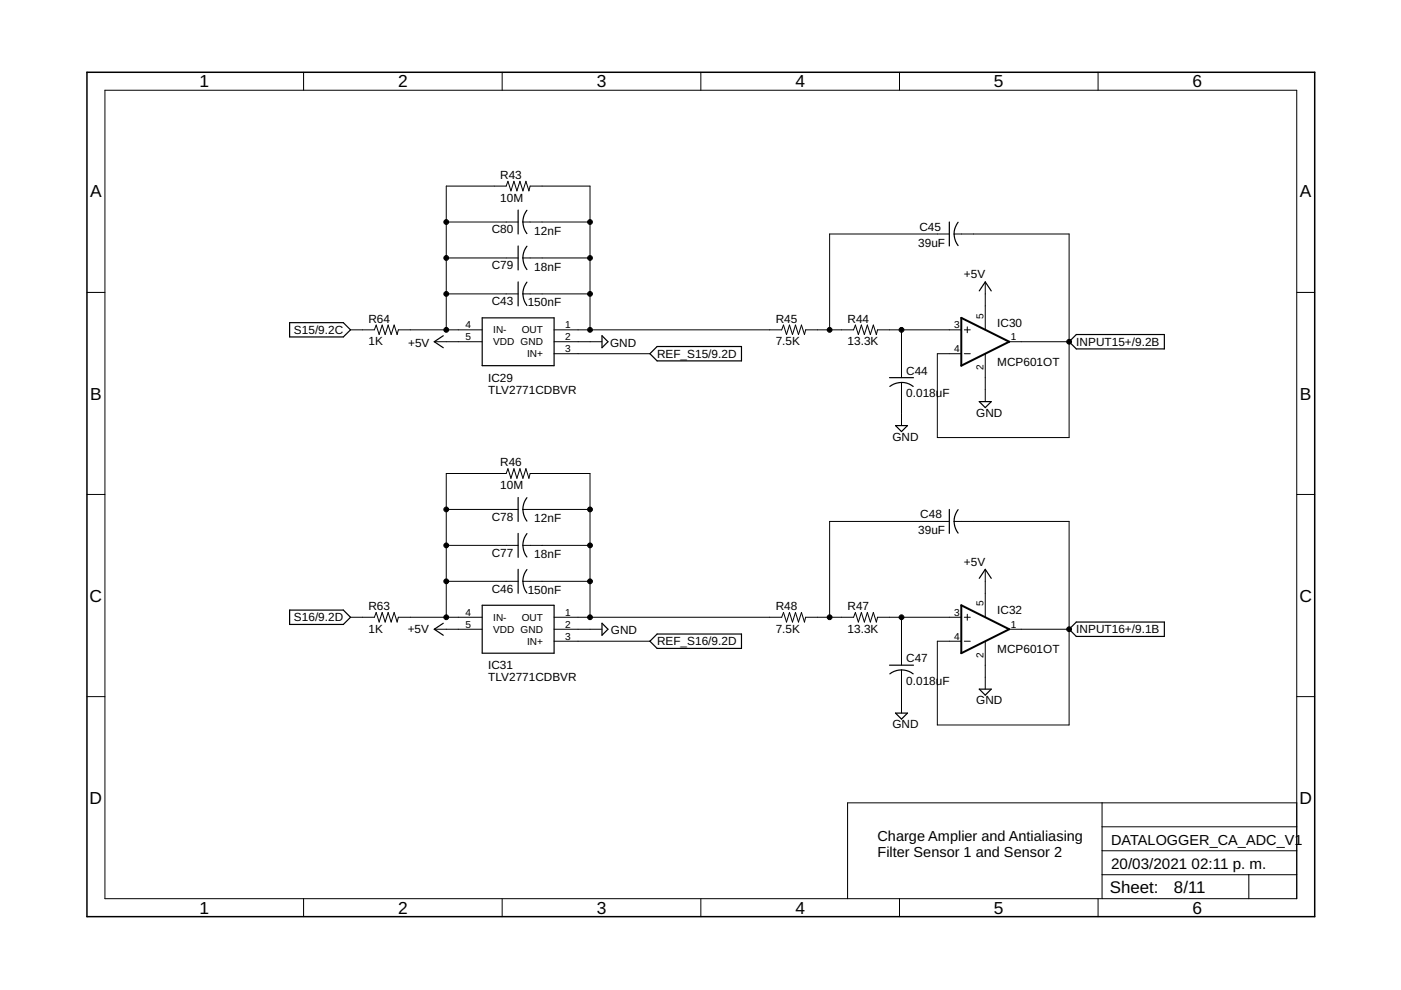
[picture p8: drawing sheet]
<svg xmlns="http://www.w3.org/2000/svg" width="297mm" height="210mm" viewBox="0 0 297 210" stroke-linecap="round" stroke-linejoin="round" font-family="sans-serif">
<g fill="none" stroke="#000" stroke-width=".25">
<path d="M109.9 44.5v5.1M109.9 52.2v5M109.9 59.8v5.1M110.9 54.7l.3 1.5 .5 .9M110.9 47.1l.3 1.5 .5 .9M111.7 59.8l-.5 .9-.4 1.6M111.7 52.2l-.5 .9-.4 1.6M111.7 44.6l-.5 .9-.4 1.6M201.3 47.1v5.1M203.1 47.1a4 4 0 0 0 0 5M61.4 68.4h11.4l1.5 1.5-1.5 1.5h-11.4zM94 71.2l-1.9 1.3 1.9 1.2"/>
<path d="M102.2 67.4h15.3v10.1h-15.3zM110.9 62.3l.3 1.6 .5 .9M127.6 71.2l1.3 1.3-1.3 1.2zM137.8 75l1.5-1.5h17.9v3h-17.9zM207.6 61.7l1.3-1.9 1.3 1.9M226.7 72.5l1.5-1.6h18.7v3.1h-18.7zM188.6 80.1h5.1M188.7 81.9a4 4 0 0 1 4.9 0M189.9 90.2h2.5l-1.3 1.3zM207.6 85.2h2.6l-1.3 1.2zM109.9 105.5v5.1M109.9 113.1v5.1"/>
<path d="M110.9 115.6l.3 1.6 .5 .9M110.9 108l.1 1.1 .7 1.4M111.7 113.1l-.5 1-.4 1.5M111.7 105.5l-.5 .9-.4 1.6M201.3 108v5.1M203.1 108.1a4.1 4.1 0 0 0 0 4.9M61.4 129.3h11.4l1.5 1.6-1.5 1.5h-11.4zM94 132.1l-1.9 1.3 1.9 1.3M102.2 128.3h15.3v10.2h-15.3zM109.9 120.7v5.1M110.9 123.3l.3 1.5 .5 .9M111.7 120.8l-.5 .9-.4 1.6"/>
<path d="M127.6 132.1l1.3 1.3-1.3 1.3zM137.8 136l1.5-1.6h17.9v3.1h-17.9zM207.6 122.6l1.3-1.9 1.3 1.9M226.7 133.4l1.5-1.5h18.7v3h-18.7zM188.6 141h5.1M188.7 142.9a4 4 0 0 1 4.9 0M189.9 151.2h2.5l-1.3 1.3zM207.6 146.1h2.6l-1.3 1.3z"/>
</g>
<g fill="none" stroke="#000" stroke-width=".21">
<path d="M22.2 19.1h252.7v171.4h-252.7zM64.4 15.3v3.8M106.5 15.3v3.8M148.6 15.3v3.8M190.7 15.3v3.8M232.8 15.3v3.8M94.6 54.7h15.3M94.6 47.1h15.3M110.9 54.7h14.2M110.9 47.1h14.2M201.3 49.6h-25.4v20.3M202.3 49.6h24.4v43.2h-28v-17.8h5.1"/>
<path d="M208.9 59.8v10.1M18.4 62h3.8M74.3 69.9h5.1l.4-1 .6 2 .6-2 .7 2 .6-2 .6 2 .7-2 .6 2 .3-1h17.7M92.1 72.5h10.1M94.6 62.3h15.3M94.6 69.9v-30.4h12.7l.4-1.1 .6 2.1 .7-2.1 .6 2.1 .6-2.1 .7 2.1 .6-2.1 .6 2.1 .3-1h12.7v30.4M110.9 62.3h14.2M117.5 69.9h48.2l.4-1 .7 2 .6-2 .6 2 .7-2 .6 2 .6-2 .7 2 .2-1h10.2l.4-1 .6 2 .6-2 .7 2 .6-2 .6 2 .7-2 .6 2 .3-1h17.7M117.5 72.5h10.1M117.5 75h20.3M191.1 69.9v10.2M204.4 69.9h1.3"/>
<path d="M204.4 75h1.3M205.1 69.3v1.2M208.9 75v10.2M214 72.5h12.7M274.9 62h3.8M191.1 81.1v9.1M18.4 104.8h3.8M94.6 115.6h15.3M94.6 108h15.3M110.9 115.6h14.2M110.9 108h14.2M201.3 110.6h-25.4v20.3"/>
<path d="M202.3 110.6h24.4v43.1h-28v-17.7h5.1M274.9 104.8h3.8M74.3 130.9h5.1l.4-1 .6 2 .6-2 .7 2 .6-2 .6 2 .7-2 .6 2 .3-1h17.7M92.1 133.4h10.1M94.6 123.3h15.3M94.6 130.9v-30.5h12.7l.4-1 .6 2 .7-2 .6 2 .6-2 .7 2 .6-2 .6 2 .3-1h12.7v30.5M110.9 123.3h14.2M117.5 130.9h48.2l.4-1 .7 2 .6-2 .6 2 .7-2 .6 2 .6-2 .7 2 .2-1h10.2l.4-1 .6 2 .6-2 .7 2 .6-2 .6 2 .7-2 .6 2 .3-1h17.7M117.5 133.4h10.1M117.5 136h20.3M191.1 130.9v10.1M204.4 130.9h1.3"/>
<path d="M204.4 136h1.3M205.1 130.2v1.3M208.9 120.7v10.2M208.9 136v10.1M214 133.4h12.7M18.4 147.7h3.8M191.1 142v9.2M274.9 147.7h3.8M233.7 170.2v20.3M233.7 175.3h41.2M274.9 170.2h-95.2v20.3M64.4 190.5v3.9"/>
<path d="M106.5 190.5v3.9M148.6 190.5v3.9M190.7 190.5v3.9M232.8 190.5v3.9M233.7 185.5h41.2M233.7 180.4h41.2M264.8 185.5v5"/>
</g>
<path d="M18.4 15.3h260.3v179.1h-260.3z" fill="none" stroke="#000" stroke-width=".32"/>
<path d="M203.8 67.4l10.2 5.1-10.2 5zM203.8 128.3l10.2 5.1-10.2 5.1z" fill="none" stroke="#000" stroke-width=".42"/>
<g fill="#000" stroke="#000" stroke-width=".21">
<circle cx="94.6" cy="54.7" r=".51"/>
<circle cx="94.6" cy="47.1" r=".51"/>
<circle cx="125.1" cy="47.1" r=".51"/>
<circle cx="125.1" cy="54.7" r=".51"/>
<circle cx="94.6" cy="69.9" r=".51"/>
<circle cx="94.6" cy="62.3" r=".51"/>
<circle cx="125.1" cy="62.3" r=".51"/>
<circle cx="125.1" cy="69.9" r=".51"/>
<circle cx="175.9" cy="69.9" r=".51"/>
<circle cx="191.1" cy="69.9" r=".51"/>
<circle cx="226.7" cy="72.5" r=".51"/>
<circle cx="94.6" cy="115.6" r=".51"/>
<circle cx="94.6" cy="108" r=".51"/>
<circle cx="125.1" cy="115.6" r=".51"/>
<circle cx="125.1" cy="108" r=".51"/>
<circle cx="94.6" cy="130.9" r=".51"/>
<circle cx="94.6" cy="123.3" r=".51"/>
<circle cx="125.1" cy="130.9" r=".51"/>
<circle cx="125.1" cy="123.3" r=".51"/>
<circle cx="175.9" cy="130.9" r=".51"/>
<circle cx="191.1" cy="130.9" r=".51"/>
<circle cx="226.7" cy="133.4" r=".51"/>
</g>
<g font-size="3.7">
<text x="42.3" y="18.5">1</text>
<text x="84.4" y="18.5">2</text>
<text x="126.5" y="18.5">3</text>
<text x="168.6" y="18.5">4</text>
<text x="210.7" y="18.5">5</text>
<text x="252.9" y="18.5">6</text>
<text x="19.1" y="41.9">A</text>
<text x="275.6" y="41.9">A</text>
<text x="19.1" y="84.7">B</text>
<text x="275.6" y="84.7">B</text>
<text x="19" y="127.6">C</text>
<text x="275.5" y="127.6">C</text>
<text x="19" y="170.4">D</text>
<text x="275.5" y="170.4">D</text>
<text x="42.3" y="193.7">1</text>
<text x="84.4" y="193.7">2</text>
<text x="126.5" y="193.7">3</text>
<text x="168.6" y="193.7">4</text>
<text x="210.7" y="193.7">5</text>
<text x="252.9" y="193.7">6</text>
</g>
<g font-size="3.6">
<text x="235.3" y="189.4">Sheet:</text>
<text x="248.9" y="189.3">8/11</text>
</g>
<g font-size="3.2">
<text x="235.6" y="184.2">20/03/2021</text>
<text x="252.6" y="184.2">02:11 p. m.</text>
</g>
<g font-size="3.1">
<text x="186" y="178.4">Charge Amplier and Antialiasing</text>
<text x="235.6" y="179.1">DATALOGGER_CA_ADC_V1</text>
<text x="186" y="181.7">Filter Sensor 1 and Sensor 2</text>
</g>
<g font-size="2.5">
<text x="106.1" y="38">R43</text>
<text x="106.1" y="42.8">10M</text>
<text x="104.3" y="49.5">C80</text>
<text x="113.3" y="49.7">12nF</text>
<text x="194.7" y="52.3">39uF</text>
<text x="194.9" y="48.9">C45</text>
<text x="104.3" y="57.1">C79</text>
<text x="113.3" y="57.4">18nF</text>
<text x="204.4" y="59">+5V</text>
<text x="104.3" y="64.7">C43</text>
<text x="111.9" y="65">150nF</text>
<text x="62.3" y="70.8">S15/9.2C</text>
<text x="78.1" y="68.4">R64</text>
<text x="164.5" y="68.4">R45</text>
<text x="179.7" y="68.4">R44</text>
<text x="211.4" y="69.3">IC30</text>
<text x="78.1" y="73.2">1K</text>
<text x="86.5" y="73.5">+5V</text>
<text x="129.4" y="73.5">GND</text>
<text x="139.3" y="75.9">REF_S15/9.2D</text>
<text x="164.5" y="73.2">7.5K</text>
<text x="179.7" y="73.2">13.3K</text>
<text x="211.4" y="77.5">MCP601OT</text>
<text x="228.2" y="73.4">INPUT15+/9.2B</text>
<text x="103.5" y="83.5">TLV2771CDBVR</text>
<text x="103.5" y="81">IC29</text>
<text x="192.1" y="79.4">C44</text>
<text x="192.1" y="84.3">0.018uF</text>
<text x="207" y="88.3">GND</text>
<text x="189.2" y="93.4">GND</text>
<text x="106.1" y="98.9">R46</text>
<text x="106.1" y="103.7">10M</text>
<text x="104.3" y="110.4">C78</text>
<text x="113.3" y="110.7">12nF</text>
<text x="194.7" y="113.2">39uF</text>
<text x="195.1" y="109.9">C48</text>
<text x="104.3" y="118">C77</text>
<text x="113.3" y="118.3">18nF</text>
<text x="204.4" y="119.9">+5V</text>
<text x="104.3" y="125.7">C46</text>
<text x="111.9" y="125.9">150nF</text>
<text x="62.3" y="131.8">S16/9.2D</text>
<text x="78.1" y="129.4">R63</text>
<text x="164.5" y="129.4">R48</text>
<text x="179.7" y="129.4">R47</text>
<text x="211.4" y="130.2">IC32</text>
<text x="78.1" y="134.2">1K</text>
<text x="86.4" y="134.2">+5V</text>
<text x="129.5" y="134.5">GND</text>
<text x="139.3" y="136.8">REF_S16/9.2D</text>
<text x="164.5" y="134.2">7.5K</text>
<text x="179.7" y="134.2">13.3K</text>
<text x="228.2" y="134.3">INPUT16+/9.1B</text>
<text x="103.5" y="141.9">IC31</text>
<text x="192.1" y="140.4">C47</text>
<text x="211.4" y="138.5">MCP601OT</text>
<text x="103.5" y="144.5">TLV2771CDBVR</text>
<text x="192.1" y="145.2">0.018uF</text>
<text x="207" y="149.3">GND</text>
<text x="189.2" y="154.4">GND</text>
</g>
<g font-size="2.1">
<text x="98.7" y="69.6">4</text>
<text x="104.6" y="70.7">IN-</text>
<text x="110.6" y="70.7">OUT</text>
<text x="119.8" y="69.6">1</text>
<text x="202.3" y="69.6">3</text>
<text x="208.5" y="67.6" transform="rotate(-90 208.5 67.6)">5</text>
<text x="98.7" y="72.1">5</text>
<text x="104.6" y="73.2">VDD GND</text>
<text x="111.8" y="75.8">IN+</text>
<text x="119.8" y="72.1">2</text>
<text x="119.8" y="74.6">3</text>
<text x="202.3" y="74.6">4</text>
<text x="214.3" y="72.1">1</text>
<text x="208.5" y="78.5" transform="rotate(-90 208.5 78.5)">2</text>
<text x="98.7" y="130.5">4</text>
<text x="104.6" y="131.6">IN-</text>
<text x="110.6" y="131.6">OUT</text>
<text x="119.8" y="130.5">1</text>
<text x="202.3" y="130.5">3</text>
<text x="208.5" y="128.5" transform="rotate(-90 208.5 128.5)">5</text>
<text x="98.7" y="133.1">5</text>
<text x="104.6" y="134.2">VDD GND</text>
<text x="111.8" y="136.7">IN+</text>
<text x="119.8" y="133.1">2</text>
<text x="119.8" y="135.6">3</text>
<text x="202.3" y="135.6">4</text>
<text x="214.3" y="133.1">1</text>
<text x="208.5" y="139.5" transform="rotate(-90 208.5 139.5)">2</text>
</g>
</svg>
